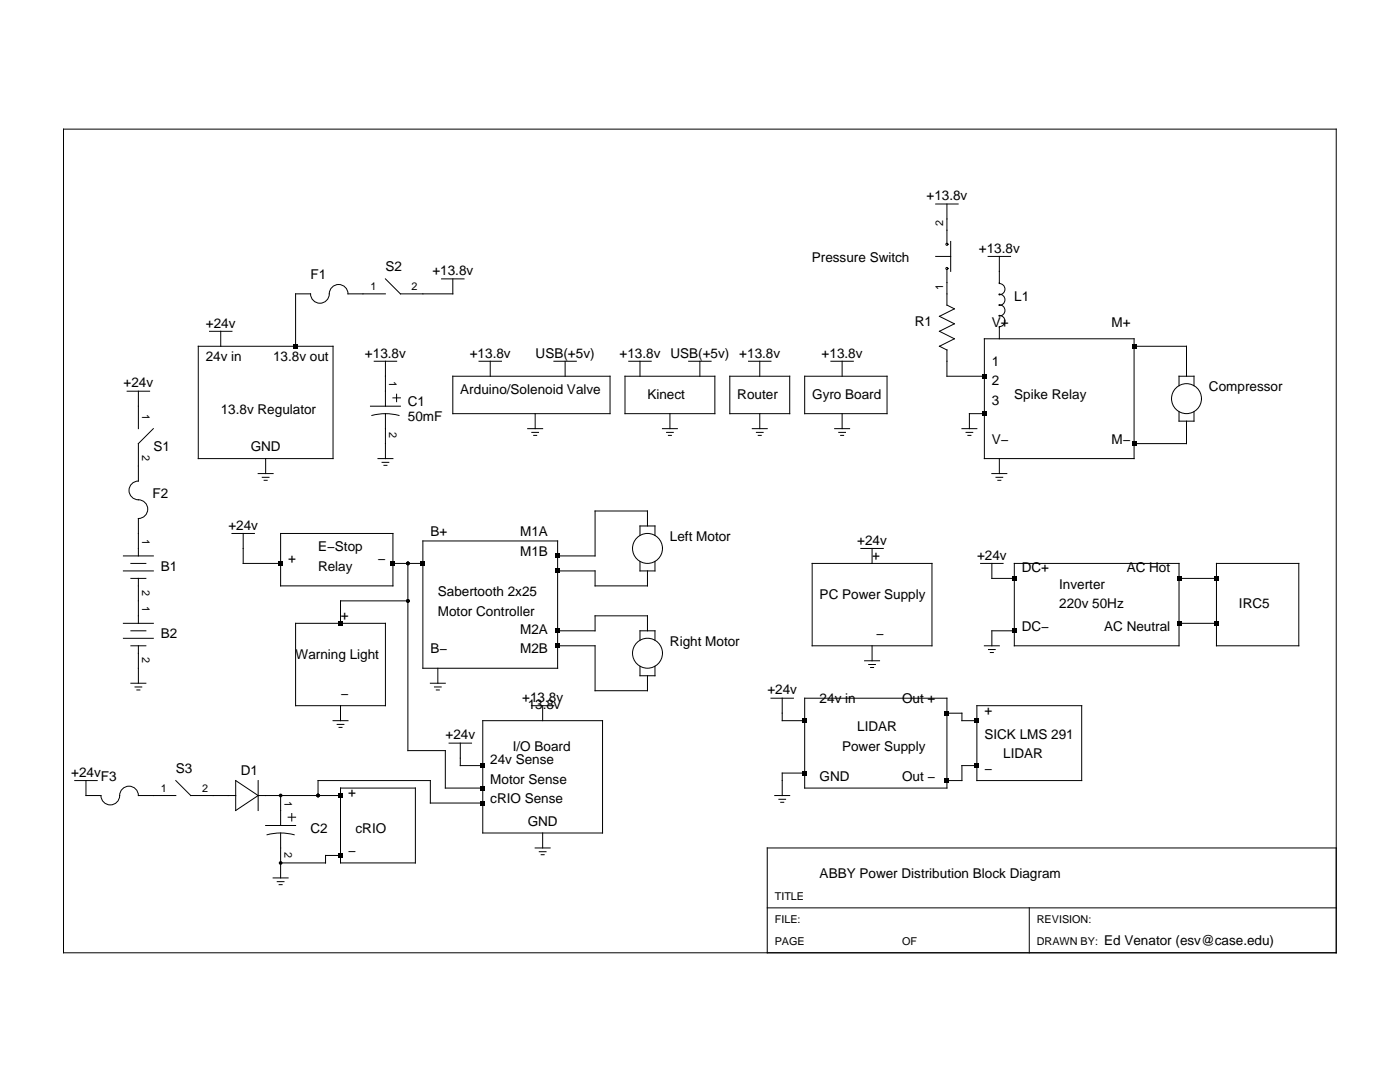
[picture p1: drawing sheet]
<svg xmlns="http://www.w3.org/2000/svg" width="279mm" height="216mm" viewBox="0 0 279 216" stroke-linecap="round" stroke-linejoin="round" font-family="sans-serif">
<g fill="none" stroke="#000" stroke-width=".2">
<path d="M12.7 25.8h254v164.3h-254zM76.9 55.6l3 3h10.5v-3M76.9 58.6h-7.4a1.87 1.87 0 0 0-1.9-1.8 1.87 1.87 0 0 0-1.9 1.8 1.87 1.87 0 0 1-1.9 1.9 1.87 1.87 0 0 1-1.8-1.9h-3v10.5M88.1 55.6h4.5M186.7 40.7h4.5M186.7 51.2h3M189 40.7v7.9M189 53.8v7.1l1.5 .7-3 1.5 3 1.5-3 1.5 3 1.5-3 1.5 1.5 .7M189.7 48.2v6M197.2 51.2h4.5M199.4 51.2v5.4a1.09 1.09 0 0 1 1.2 1.1 1.09 1.09 0 0 1-1.2 1.1 1.07 1.07 0 0 1 1.2 1 1.07 1.07 0 0 1-1.2 1.1 1.07 1.07 0 0 1 1.2 1 1.07 1.07 0 0 1-1.2 1.1 1.09 1.09 0 0 1 1.2 1.1 1.09 1.09 0 0 1-1.2 1.1v2.4M25.4 78.1h4.5"/>
<path d="M27.6 78.1v7.4M39.6 69.1h26.9v22.4h-26.9zM41.8 66.1h4.5M44.1 66.1v3M74.7 72.1h4.5M76.9 72.1v8.9M78.4 79.4h1.5M79.1 78.7v1.5M90.4 75.1h31.3v7.4h-31.3zM95.6 72.1h4.5M97.8 72.1v3M110.5 72.1h4.5"/>
<path d="M112.8 72.1v3M124.7 75.1h18v7.4h-18zM125.5 72.1h4.5M127.7 72.1v3M137.4 72.1h4.5M139.7 72.1v3M145.7 75.1h11.9v7.4h-11.9zM149.4 72.1h4.5M151.6 72.1v3M160.6 75.1h16.4v7.4h-16.4zM165.8 72.1h4.5M168.1 72.1v3"/>
<path d="M189 69.8v5.3h7.5M196.5 67.6h29.8v23.9h-29.8zM226.3 69.1h10.5v6M238.3 77v-1.9h-3v1.9M30.6 85.5l-3 3v7.5a1.87 1.87 0 0 0-1.9 1.9 1.87 1.87 0 0 0 1.9 1.8 1.87 1.87 0 0 1 1.9 1.9 1.87 1.87 0 0 1-1.9 1.9v5.9M51.5 94.5h3M52.3 95.2h1.4M52.7 95.8h.6M53 91.5v3M73.9 81h6M74.2 82.9a10.5 10.5 0 0 1 5.4 0M75.4 91.5h3"/>
<path d="M76.2 92.3h1.4M76.6 92.9h.6M76.9 82.5v9M105.3 85.5h3M106.1 86.3h1.4M106.5 86.9h.6M106.8 82.5v3M132.2 85.5h3M133 86.3h1.4M133.4 86.9h.6M133.7 82.5v3M150.1 85.5h3"/>
<path d="M151 86.3h1.3M151.3 86.9h.6M151.6 82.5v3M166.6 85.5h3M167.4 86.3h1.3M167.8 86.9h.6M168.1 82.5v3M192 85.5h3M192.8 86.3h1.3M193.2 86.9h.6M196.5 82.5h-3v3M197.9 94.5h3"/>
<path d="M198.8 95.2h1.3M199.1 95.8h.6M199.4 91.5v3M236.8 84v4.5h-10.5M238.3 82.1v1.9h-3v-1.8M24.6 110.9h6M24.6 113.9h6M26.1 112.4h3M26.1 115.4h3M27.6 109.4v1.5M27.6 115.4v1.5M27.6 116.9v6"/>
<path d="M46.3 106.4h4.5M48.5 106.4v6h7.5M56 106.4h22.4v10.5h-22.4zM78.4 112.4h6M81.4 119.9h-13.4v4.5M81.4 112.4v37.4h7.5v7.4h7.4M84.4 107.9h26.9v25.4h-26.9zM111.3 113.9h7.5v3h10.4v-3M129.2 105v-3h-10.4v8.9h-7.5M130.7 112v1.9h-3v-1.9M130.7 106.9v-1.9h-3v1.9M162.1 112.4h23.9v16.5h-23.9z"/>
<path d="M171.8 109.4h4.5M174 109.4v3M195.7 112.4h4.5M197.9 112.4v3h4.5M202.4 112.4h32.9v16.5h-32.9zM235.3 115.4h7.5M242.8 112.4h16.4v16.5h-16.4zM24.6 124.4h6M24.6 127.4h6M26.1 125.9h3M26.1 128.9h3M26.1 136.3h3"/>
<path d="M26.9 137.1h1.4M27.3 137.7h.6M27.6 122.9v1.5M27.6 128.9v1.5M27.6 130.4v5.9M59 124.4h17.9v16.4h-17.9zM85.9 136.3h3M86.7 137.1h1.4M87.1 137.7h.6M87.4 133.3v3M111.3 128.9h7.5v8.9h10.4v-3M111.3 125.9h7.5v-3h10.4v3"/>
<path d="M130.7 127.8v-1.9h-3v1.9M130.7 132.9v1.9h-3v-1.8M153.9 139.3h4.5M156.1 139.3v4.5h4.5M160.6 139.3h28.4v17.9h-28.4zM172.5 131.8h3M173.4 132.6h1.3M173.7 133.2h.6M174 128.9v2.9M196.5 128.9h2.9M197.3 129.6h1.3M197.6 130.2h.6"/>
<path d="M202.4 125.9h-4.5v3M235.3 124.4h7.5M14.9 155.8h4.5M17.2 155.8v2.9h2.9a1.87 1.87 0 0 0 1.9 1.9 1.87 1.87 0 0 0 1.9-1.9 1.87 1.87 0 0 1 1.8-1.8 1.87 1.87 0 0 1 1.9 1.8h7.5M35.1 155.8l3 2.9h8.9M47 155.8l4.5 2.9-4.5 3zM51.5 155.8v5.9M51.5 158.7h16.5M56 158.7v6M63.5 158.7v-2.9h22.4v4.4h10.4M66.5 143.8h3M67.3 144.5h1.3"/>
<path d="M67.7 145.1h.6M68 140.8v3M68 157.2h14.9v15h-14.9zM89.6 148.3h4.5M91.9 148.3v4.5h4.4M96.3 143.8h24v22.4h-24zM106.1 140.8h4.4M108.3 140.8v3M154.6 158.7h3M155.4 159.5h1.4M160.6 154.3h-4.5v4.4M189 142.3h3v1.5h3"/>
<path d="M195 140.8h20.9v15h-20.9zM195 152.8h-3v3h-3M53 164.7h6M53.3 166.6a10.5 10.5 0 0 1 5.4 0M54.5 175.2h3M55.3 175.9h1.4M55.7 176.5h.6M56 166.2v9M57.5 163.1h1.5M58.2 162.3v1.5M68 170.7h-3v1.5h-9M106.8 169.2h3"/>
<path d="M107.6 169.9h1.4M108 170.5h.6M108.3 166.2v3M155.8 160.1h.6M266.7 169.2h-113.6v20.9M153.1 181.2h113.6M205.4 181.2v8.9"/>
<circle cx="189" cy="53.6" r=".21"/>
<circle cx="189" cy="48.7" r=".21"/>
<circle cx="236.8" cy="79.5" r="2.99"/>
<circle cx="129.2" cy="109.4" r="2.99"/>
<circle cx="129.2" cy="130.3" r="2.99"/>
</g>
<g fill="#000">
<path d="M58.5 68.6h.9v.9h-.9zM196 74.6h.9v.9h-.9zM225.9 68.6h.9v.9h-.9zM196 82.1h.9v.9h-.9zM225.9 88.1h.9v.9h-.9zM55.6 112h.9v.9h-.9zM78 112h.9v.9h-.9zM83.9 112h.9v.9h-.9zM110.8 110.5h.9v.9h-.9zM110.8 113.5h.9v.9h-.9zM202 115h.9v.9h-.9zM234.8 115h.9v.9h-.9z"/>
<path d="M242.3 115h.9v.9h-.9zM67.5 123.9h.9v.9h-.9zM110.8 125.4h.9v.9h-.9zM110.8 128.4h.9v.9h-.9zM202 125.4h.9v.9h-.9zM234.8 123.9h.9v.9h-.9zM242.3 123.9h.9v.9h-.9zM67.5 158.3h.9v.9h-.9zM95.9 159.8h.9v.9h-.9zM95.9 152.3h.9v.9h-.9zM95.9 156.8h.9v.9h-.9zM160.1 143.4h.9v.8h-.9z"/>
<path d="M160.1 153.8h.9v.9h-.9zM188.5 141.9h.9v.9h-.9zM188.5 155.3h.9v.9h-.9zM194.5 143.4h.9v.8h-.9zM194.5 152.3h.9v.9h-.9zM67.5 170.2h.9v.9h-.9z"/>
<circle cx="81.4" cy="112.4" r=".37"/>
<circle cx="81.4" cy="119.9" r=".37"/>
<circle cx="56" cy="158.7" r=".37"/>
<circle cx="63.5" cy="158.7" r=".37"/>
<circle cx="56" cy="172.2" r=".37"/>
</g>
<g font-size="2.7">
<text x="184.9" y="40">+13.8v</text>
<text x="162" y="52.3">Pressure Switch</text>
<text x="195.4" y="50.4">+13.8v</text>
<text x="62" y="55.6">F1</text>
<text x="76.9" y="54.2">S2</text>
<text x="86.3" y="54.9">+13.8v</text>
<text x="41.1" y="65.4">+24v</text>
<text x="182.5" y="65">R1</text>
<text x="197.9" y="65.2">V+</text>
<text x="202.4" y="60.1">L1</text>
<text x="221.9" y="65.2">M+</text>
<text x="72.8" y="71.3">+13.8v</text>
<text x="93.8" y="71.3">+13.8v</text>
<text x="106.9" y="71.3">USB(+5v)</text>
<text x="123.6" y="71.3">+13.8v</text>
<text x="133.8" y="71.3">USB(+5v)</text>
<text x="147.5" y="71.3">+13.8v</text>
<text x="164" y="71.3">+13.8v</text>
<text x="24.7" y="77.3">+24v</text>
<text x="41.1" y="72.1">24v in</text>
<text x="54.5" y="72.1">13.8v out</text>
<text x="197.9" y="73">1</text>
<text x="197.9" y="76.9">2</text>
<text x="44.1" y="82.5">13.8v Regulator</text>
<text x="81.4" y="81">C1</text>
<text x="91.9" y="78.7">Arduino/Solenoid Valve</text>
<text x="129.2" y="79.6">Kinect</text>
<text x="147.1" y="79.6">Router</text>
<text x="162.1" y="79.6">Gyro Board</text>
<text x="197.9" y="80.7">3</text>
<text x="202.4" y="79.6">Spike Relay</text>
<text x="241.3" y="78.1">Compressor</text>
<text x="81.4" y="84">50mF</text>
<text x="197.9" y="88.5">V−</text>
<text x="221.9" y="88.5">M−</text>
<text x="30.6" y="90">S1</text>
<text x="50" y="90">GND</text>
<text x="30.4" y="99.4">F2</text>
<text x="45.6" y="105.7">+24v</text>
<text x="85.9" y="107">B+</text>
<text x="103.8" y="107">M1A</text>
<text x="133.7" y="107.9">Left Motor</text>
<text x="32.1" y="113.9">B1</text>
<text x="57.5" y="112.4">+</text>
<text x="63.5" y="110">E−Stop</text>
<text x="63.5" y="113.9">Relay</text>
<text x="75.4" y="112.4">−</text>
<text x="103.8" y="110.9">M1B</text>
<text x="171.1" y="108.7">+24v</text>
<text x="174.1" y="111.8">+</text>
<text x="195" y="111.7">+24v</text>
<text x="87.4" y="119">Sabertooth 2x25</text>
<text x="163.6" y="119.6">PC Power Supply</text>
<text x="203.9" y="114.2">DC+</text>
<text x="211.4" y="117.5">Inverter</text>
<text x="224.9" y="114.2">AC Hot</text>
<text x="68" y="123.8">+</text>
<text x="87.4" y="122.9">Motor Controller</text>
<text x="203.9" y="125.9">DC−</text>
<text x="211.4" y="121.4">220v 50Hz</text>
<text x="220.4" y="125.9">AC Neutral</text>
<text x="247.3" y="121.4">IRC5</text>
<text x="32.1" y="127.4">B2</text>
<text x="59" y="131.5">Warning Light</text>
<text x="85.9" y="130.4">B−</text>
<text x="103.8" y="126.5">M2A</text>
<text x="103.8" y="130.4">M2B</text>
<text x="133.7" y="128.9">Right Motor</text>
<text x="174.8" y="127.4">−</text>
<text x="68" y="139.3">−</text>
<text x="104.2" y="140.1">+13.8v</text>
<text x="105.3" y="141.4">13.8v</text>
<text x="153.1" y="138.6">+24v</text>
<text x="163.6" y="140.2">24v in</text>
<text x="180" y="140.2">Out +</text>
<text x="196.5" y="142.6">+</text>
<text x="88.9" y="147.5">+24v</text>
<text x="102.3" y="149.8">I/O Board</text>
<text x="168.1" y="149.8">Power Supply</text>
<text x="171.1" y="145.9">LIDAR</text>
<text x="196.5" y="147.4">SICK LMS 291</text>
<text x="14.2" y="155">+24v</text>
<text x="20.1" y="155.8">F3</text>
<text x="35.1" y="154.3">S3</text>
<text x="48.1" y="154.7">D1</text>
<text x="97.8" y="152.5">24v Sense</text>
<text x="163.6" y="155.8">GND</text>
<text x="180" y="155.8">Out −</text>
<text x="196.5" y="154.3">−</text>
<text x="200.2" y="151.3">LIDAR</text>
<text x="69.5" y="159">+</text>
<text x="97.8" y="156.4">Motor Sense</text>
<text x="97.8" y="160.2">cRIO Sense</text>
<text x="62" y="166.2">C2</text>
<text x="70.9" y="166.2">cRIO</text>
<text x="105.3" y="164.7">GND</text>
<text x="69.5" y="170.7">−</text>
<text x="163.6" y="175.2">ABBY Power Distribution Block Diagram</text>
<text x="220.4" y="188.6">Ed Venator (esv@case.edu)</text>
</g>
<g font-size="2.2">
<text x="188.2" y="45.2" transform="rotate(-90 188.2 45.2)">2</text>
<text x="73.9" y="57.9">1</text>
<text x="82.2" y="57.9">2</text>
<text x="188.2" y="57.9" transform="rotate(-90 188.2 57.9)">1</text>
<text x="77.7" y="76.1" transform="rotate(90 77.7 76.1)">1</text>
<text x="28.4" y="82.5" transform="rotate(90 28.4 82.5)">1</text>
<text x="77.7" y="86.3" transform="rotate(90 77.7 86.3)">2</text>
<text x="28.4" y="90.8" transform="rotate(90 28.4 90.8)">2</text>
<text x="28.4" y="107.5" transform="rotate(90 28.4 107.5)">1</text>
<text x="28.4" y="117.7" transform="rotate(90 28.4 117.7)">2</text>
<text x="28.4" y="120.9" transform="rotate(90 28.4 120.9)">1</text>
<text x="28.4" y="131.1" transform="rotate(90 28.4 131.1)">2</text>
<text x="32.1" y="158">1</text>
<text x="40.3" y="158">2</text>
<text x="56.8" y="159.8" transform="rotate(90 56.8 159.8)">1</text>
<text x="56.8" y="169.9" transform="rotate(90 56.8 169.9)">2</text>
<text x="154.6" y="179.7">TITLE</text>
<text x="154.6" y="184.1">FILE:</text>
<text x="206.9" y="184.1">REVISION:</text>
<text x="154.6" y="188.6">PAGE</text>
<text x="180" y="188.6">OF</text>
<text x="206.9" y="188.6">DRAWN BY:</text>
</g>
</svg>
